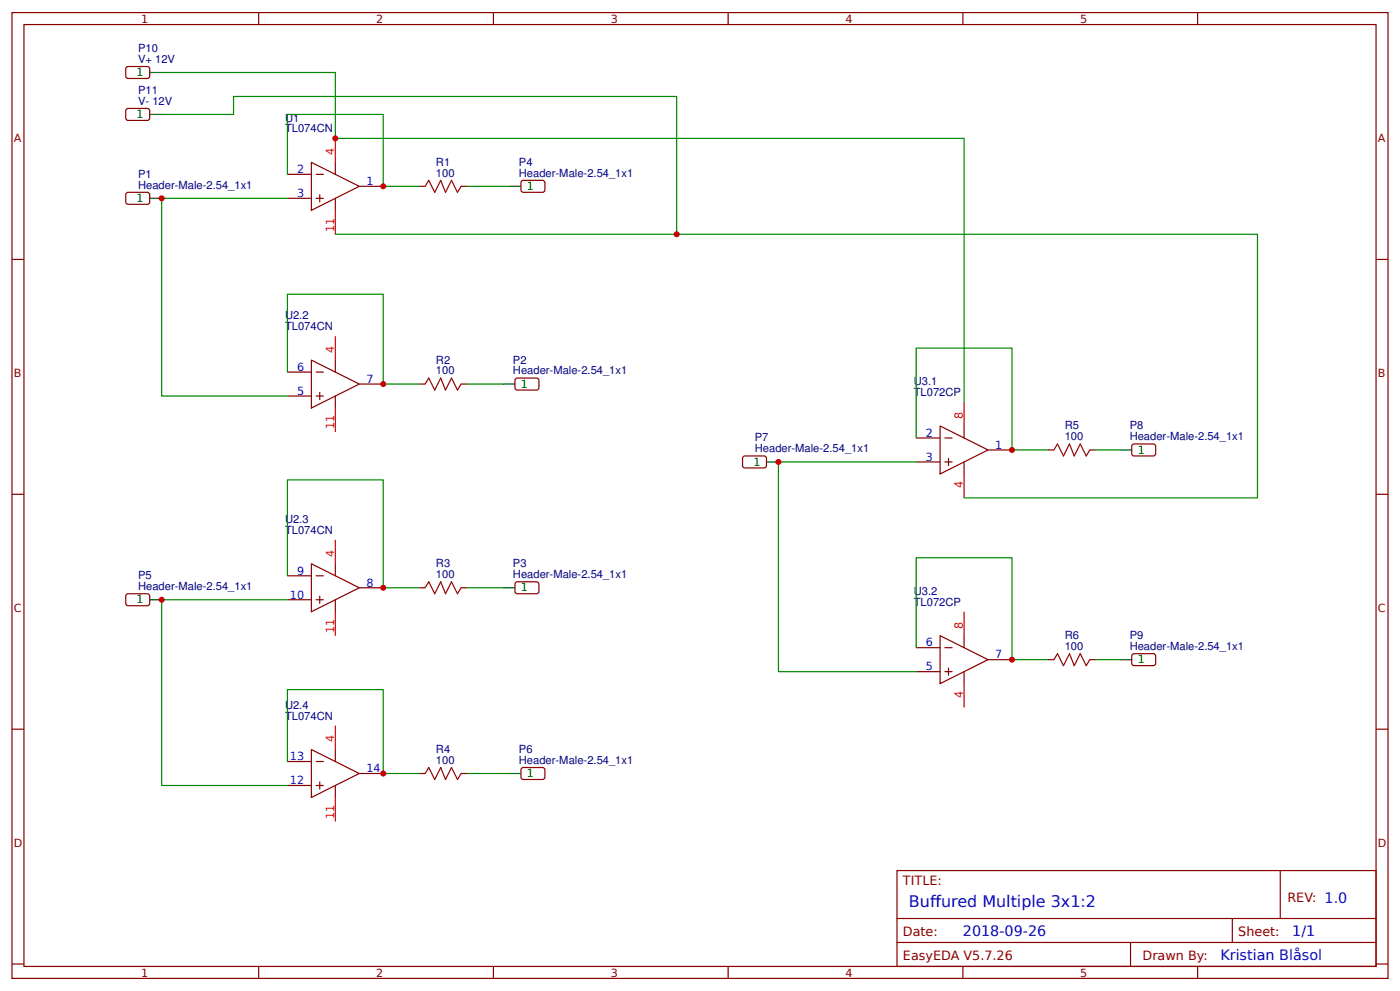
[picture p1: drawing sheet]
<svg xmlns="http://www.w3.org/2000/svg" width="309mm" height="219mm" viewBox="0 0 309 219" stroke-linecap="round" stroke-linejoin="round" font-family="sans-serif">
<g fill="none" stroke="#800" stroke-width=".26">
<path d="M2.6 2.8h304.1v213.2h-304.1zM5.3 5.4h298.7v208h-298.7zM27.9 14.9l.4-.2 4.5 .1 .3 .4-.1 1.9-.5 .2h-4.5l-.2-.5zM57.1 2.8v2.6M109 2.8v2.6M160.9 2.8v2.6M212.7 2.8v2.6M264.6 2.8v2.6M27.9 24.2l.4-.3 4.5 .1 .3 .5-.1 1.8-.5 .3-4.5-.1-.2-.4zM63.5 38.5h5.3M68.8 35.9l10.6 5.2-10.6 5.3zM69.8 38.5h1.6"/>
<path d="M74.1 35.9v2.6M2.6 57.3h2.7M27.9 42.7l.4-.2h4.5l.3 .5-.1 1.8-.5 .3-4.5-.1-.2-.4zM63.5 43.8h5.3M69.8 43.8h1.6M70.6 43v1.6M74.1 43.8v2.6M79.4 41.1h5.3M92.6 41.1h1.3M101.9 41.1h1.3M115.2 40.1l.4-.3 4.5 .1 .3 .4-.1 1.9-.4 .3-4.5-.1-.3-.5zM304 57.3h2.7"/>
<path d="M68.8 79.5l10.6 5.3-10.6 5.3zM74.1 79.5v2.7M63.5 82.2h5.3M63.5 87.4h5.3M69.8 82.2h1.6M69.8 87.4h1.6M70.6 86.7v1.5M74.1 87.4v2.7M79.4 84.8h5.3M92.6 84.8h1.3M101.9 84.8h1.3M114 83.5h4.8l.3 .5-.1 1.9-.5 .2-4.5-.1-.2-.4v-1.6z"/>
<path d="M202.4 96.7h5.3M207.7 94.1l10.6 5.3-10.6 5.2zM208.8 96.7h1.5M213 94.1v2.6M218.3 99.4h5.3M231.5 99.4h1.3M240.8 99.4h1.3M250.1 98.3l.5-.3 4.5 .1 .2 .5v1.8l-.5 .3-4.5-.1-.3-.5zM2.6 109.1h2.7M164.3 100.7h4.8l.2 .5v1.9l-.5 .2-4.5-.1-.3-.4v-1.6zM202.4 102h5.3M208.8 102h1.5"/>
<path d="M209.5 101.2v1.6M213 102v2.6M304 109.1h2.7M28 131.2h4.8l.3 .4-.1 1.9-.5 .2h-4.5l-.2-.5v-1.6zM63.5 127.1h5.3M63.5 132.4h5.3M68.8 124.5l10.6 5.3-10.6 5.3zM69.8 127.1h1.6M69.8 132.4h1.6M70.6 131.6v1.6M74.1 124.5v2.6M74.1 132.4v2.7"/>
<path d="M79.4 129.8h5.3M92.6 129.8h1.3M101.9 129.8h1.3M114 128.5h4.8l.3 .5-.1 1.8-.5 .3-4.5-.1-.2-.4v-1.6zM202.4 143h5.3M202.4 148.3h5.3M207.7 140.4l10.6 5.3-10.6 5.2zM208.8 143h1.5M208.8 148.3h1.5M209.5 147.5v1.6M213 140.4v2.6M213 148.3v2.6"/>
<path d="M218.3 145.7h5.3M231.5 145.7h1.3M240.8 145.7h1.3M250.1 144.6l.5-.3 4.5 .1 .2 .5v1.8l-.5 .3-4.5-.1-.3-.5zM2.6 161h2.7M63.5 168.1h5.3M63.5 173.4h5.3M68.8 165.5l10.6 5.3-10.6 5.3zM69.8 168.1h1.6M69.8 173.4h1.6M70.6 172.6v1.6M74.1 165.5v2.6"/>
<path d="M74.1 173.4v2.7M79.4 170.8h5.3M92.6 170.8h1.3M101.9 170.8h1.3M115.4 169.5h4.7l.3 .5-.1 1.8-.4 .3-4.5-.1-.3-.4v-1.6zM304 161h2.7M198.2 192.2h105.8v21.2h-105.8zM282.8 192.2v10.6M2.6 212.9h2.7M57.1 213.4v2.6M109 213.4v2.6M160.9 213.4v2.6"/>
<path d="M198.2 202.8h105.8M198.2 208.1h105.8M212.7 213.4v2.6M249.8 208.1v5.3M264.6 213.4v2.6M272.3 202.8v5.3M304 212.9h2.7"/>
</g>
<path d="M74.1 30.6v5.3M74.1 46.4v5.3M74.1 74.2v5.3M74.1 90.1v5.3M213 88.8v5.3M74.1 119.2v5.3M213 104.6v5.3M74.1 135.1v5.3M213 135.1v5.3M213 150.9v5.3M74.1 160.2v5.3M74.1 176.1v5.3" fill="none" stroke="#f00" stroke-width=".26"/>
<path d="M33.1 16h2.6M33.1 25.3h2.6M33.1 43.8h2.6M112.4 41.1h2.7M111.1 84.8h2.7M247.4 99.4h2.6M169.3 102h2.7M33.1 132.4h2.6M111.1 129.8h2.7M247.4 145.7h2.6M112.4 170.8h2.7" fill="none" stroke="#000" stroke-width=".26"/>
<path d="M93.9 41.1l.8-1.3 1.3 2.7 1.4-2.7 1 2.7 1.3-2.7 1.4 2.7 .8-1.4M93.9 84.8l.8-1.3 1.3 2.6 1.4-2.6 1 2.6 1.3-2.6 1.4 2.6 .8-1.3M232.8 99.4l.8-1.4 1.3 2.7 1.4-2.7 1 2.7 1.4-2.7 1.3 2.7 .8-1.3M93.9 129.8l.8-1.3 1.3 2.6 1.4-2.6 1 2.6 1.3-2.6 1.4 2.6 .8-1.3M232.8 145.7l.8-1.4 1.3 2.7 1.4-2.7 1 2.7 1.4-2.7 1.3 2.7 .8-1.3M93.9 170.8l.8-1.3 1.3 2.6 1.4-2.6 1 2.6 1.3-2.6 1.4 2.6 .8-1.3" fill="none" stroke="#a00000" stroke-width=".26"/>
<g fill="none" stroke="#080" stroke-width=".26">
<path d="M35.7 16h38.4v14.6h138.9v58.2M35.7 25.3h15.9v-4h97.9v30.4h-75.4M63.5 38.5v-13.2h21.2v15.8h7.9M63.5 43.8h-27.8v43.6h27.8M103.2 41.1h9.2M149.5 51.7h128.3v58.2h-64.8M63.5 82.2v-17.2h21.2v19.8h7.9M103.2 84.8h7.9M202.4 96.7v-19.8h21.2v22.5h7.9M242.1 99.4h5.3M202.4 102h-30.4v46.3h30.4M63.5 127.1v-21.1h21.2v23.8h7.9"/>
<path d="M63.5 132.4h-27.8v41h27.8M103.2 129.8h7.9M202.4 143v-19.8h21.2v22.5h7.9M242.1 145.7h5.3M63.5 168.1v-15.8h21.2v18.5h7.9M103.2 170.8h9.2"/>
</g>
<g fill="#c00">
<circle cx="84.7" cy="170.8" r=".66"/>
<circle cx="74.1" cy="30.6" r=".66"/>
<circle cx="149.5" cy="51.7" r=".66"/>
<circle cx="223.6" cy="145.7" r=".66"/>
<circle cx="172" cy="102" r=".66"/>
<circle cx="35.7" cy="132.4" r=".66"/>
<circle cx="35.7" cy="43.8" r=".66"/>
<circle cx="84.7" cy="41.1" r=".66"/>
<circle cx="84.7" cy="84.8" r=".66"/>
<circle cx="84.7" cy="129.8" r=".66"/>
<circle cx="223.6" cy="99.4" r=".66"/>
</g>
<g font-size="3.5" fill="#00f">
<text x="200.8" y="200.2">Bufured Multiple 3x1:2</text>
<text x="205.5" y="200.2">f</text>
</g>
<g font-size="3.2" fill="#00f">
<text x="212.7" y="206.8">2018-09-26</text>
<text x="285.5" y="206.8">1/1</text>
<text x="269.6" y="212.1">Kristian Blåsol</text>
</g>
<g font-size="2.8" fill="#800">
<text x="199.5" y="195.4">TITLE:</text>
<text x="284.4" y="199.1">REV: 1.0</text>
<text x="199.5" y="206.8">Date:</text>
<text x="273.6" y="206.8">Sheet:</text>
<text x="199.5" y="212.1">EasyEDA V5.7.26</text>
<text x="252.4" y="212.1">Drawn By:</text>
</g>
<g font-size="2.5" fill="#800">
<text x="31.2" y="5">1</text>
<text x="83.1" y="5">2</text>
<text x="134.9" y="5">3</text>
<text x="186.8" y="5">4</text>
<text x="238.7" y="5">5</text>
<text x="3" y="31.4">A</text>
<text x="304.4" y="31.4">A</text>
<text x="3" y="83.2">B</text>
<text x="304.4" y="83.2">B</text>
<text x="3" y="135.1">C</text>
<text x="304.4" y="135.1">C</text>
<text x="3" y="186.9">D</text>
<text x="304.4" y="186.9">D</text>
<text x="31.2" y="215.6">1</text>
<text x="83.1" y="215.6">2</text>
<text x="134.9" y="215.6">3</text>
<text x="186.8" y="215.6">4</text>
<text x="238.7" y="215.6">5</text>
</g>
<g font-size="2.5" fill="#000080">
<text x="30.5" y="11.5">P10</text>
<text x="30.5" y="13.9">V+ 12V</text>
<text x="30.5" y="23.2">V- 12V</text>
<text x="30.5" y="20.7">P11</text>
<text x="63" y="29.2">TL074CN</text>
<text x="63" y="26.9">U1</text>
<text x="30.5" y="41.7">Header-Male-2.54_1x1</text>
<text x="30.5" y="39.3">P1</text>
<text x="96.3" y="39">100</text>
<text x="96.3" y="36.6">R1</text>
<text x="114.6" y="39">Header-Male-2.54_1x1</text>
<text x="114.6" y="36.6">P4</text>
<text x="63" y="70.5">U2.2</text>
<text x="63" y="72.9">TL074CN</text>
<text x="96.3" y="82.7">100</text>
<text x="96.3" y="80.3">R2</text>
<text x="113.3" y="82.7">Header-Male-2.54_1x1</text>
<text x="113.3" y="80.3">P2</text>
<text x="201.9" y="87.4">TL072CP</text>
<text x="201.9" y="85">U3.1</text>
<text x="235.2" y="94.8">R5</text>
<text x="249.6" y="94.8">P8</text>
<text x="166.8" y="99.9">Header-Male-2.54_1x1</text>
<text x="166.8" y="97.5">P7</text>
<text x="235.2" y="97.2">100</text>
<text x="249.6" y="97.2">Header-Male-2.54_1x1</text>
<text x="63" y="117.9">TL074CN</text>
<text x="63" y="115.5">U2.3</text>
<text x="96.3" y="125.3">R3</text>
<text x="113.3" y="125.3">P3</text>
<text x="30.5" y="130.3">Header-Male-2.54_1x1</text>
<text x="30.5" y="127.9">P5</text>
<text x="96.3" y="127.7">100</text>
<text x="113.3" y="127.7">Header-Male-2.54_1x1</text>
<text x="201.9" y="131.3">U3.2</text>
<text x="201.9" y="133.7">TL072CP</text>
<text x="235.2" y="143.5">100</text>
<text x="235.2" y="141.1">R6</text>
<text x="249.6" y="143.5">Header-Male-2.54_1x1</text>
<text x="249.6" y="141.1">P9</text>
<text x="63" y="158.9">TL074CN</text>
<text x="63" y="156.5">U2.4</text>
<text x="96.3" y="166.3">R4</text>
<text x="114.6" y="166.3">P6</text>
<text x="96.3" y="168.7">100</text>
<text x="114.6" y="168.7">Header-Male-2.54_1x1</text>
</g>
<g font-size="2.5">
<text x="30.2" y="16.8">1</text>
<text x="30.2" y="26.1">1</text>
<text x="116.4" y="41.9">1</text>
<text x="30.2" y="44.6">1</text>
<text x="115.1" y="85.6">1</text>
<text x="251.4" y="100.1">1</text>
<text x="166.4" y="102.8">1</text>
<text x="115.1" y="130.6">1</text>
<text x="30.2" y="133.2">1</text>
<text x="251.4" y="146.4">1</text>
<text x="116.4" y="171.6">1</text>
</g>
<g font-size="2.5" fill="#f00">
<text x="73.8" y="34.3" transform="rotate(-90 73.8 34.3)">4</text>
<text x="73.8" y="51.2" transform="rotate(-90 73.8 51.2)">11</text>
<text x="73.8" y="77.9" transform="rotate(-90 73.8 77.9)">4</text>
<text x="73.8" y="94.8" transform="rotate(-90 73.8 94.8)">11</text>
<text x="212.7" y="92.5" transform="rotate(-90 212.7 92.5)">8</text>
<text x="212.7" y="107.8" transform="rotate(-90 212.7 107.8)">4</text>
<text x="73.8" y="122.9" transform="rotate(-90 73.8 122.9)">4</text>
<text x="73.8" y="139.8" transform="rotate(-90 73.8 139.8)">11</text>
<text x="212.7" y="138.8" transform="rotate(-90 212.7 138.8)">8</text>
<text x="212.7" y="154.1" transform="rotate(-90 212.7 154.1)">4</text>
<text x="73.8" y="163.9" transform="rotate(-90 73.8 163.9)">4</text>
<text x="73.8" y="180.8" transform="rotate(-90 73.8 180.8)">11</text>
</g>
<g font-size="2.5" fill="#00f">
<text x="65.6" y="38.2">2</text>
<text x="81" y="40.9">1</text>
<text x="65.6" y="43.5">3</text>
<text x="65.6" y="81.9">6</text>
<text x="65.6" y="87.2">5</text>
<text x="81" y="84.5">7</text>
<text x="204.5" y="96.4">2</text>
<text x="204.5" y="101.7">3</text>
<text x="219.9" y="99.1">1</text>
<text x="65.6" y="126.9">9</text>
<text x="81" y="129.5">8</text>
<text x="64.1" y="132.2">10</text>
<text x="204.5" y="142.7">6</text>
<text x="204.5" y="148">5</text>
<text x="219.9" y="145.4">7</text>
<text x="64.1" y="167.9">13</text>
<text x="64.1" y="173.2">12</text>
<text x="81" y="170.5">14</text>
</g>
</svg>
